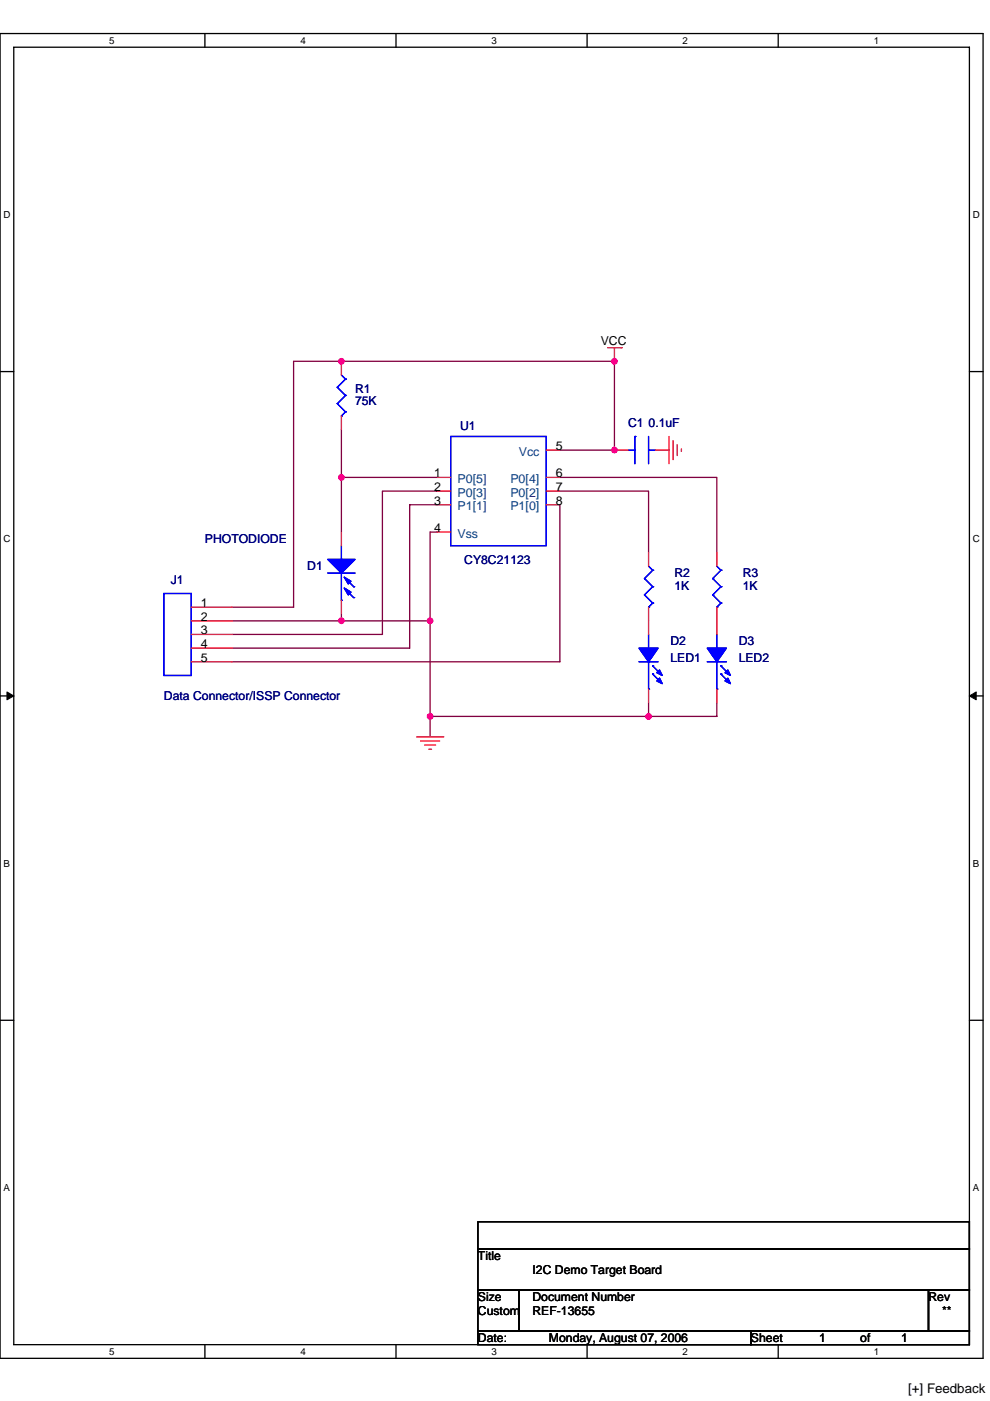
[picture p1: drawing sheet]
<svg xmlns="http://www.w3.org/2000/svg" width="210mm" height="297mm" viewBox="0 0 210 297" stroke-linecap="round" stroke-linejoin="round" font-family="sans-serif">
<path d="M0 7.1h208.5v280.9h-208.5zM2.9 10h202.7v275.1h-202.7z" fill="none" stroke="#000" stroke-width=".28"/>
<g fill="#fff">
<path d="M23.2 7.4h1.1v2.3h-1.1z"/>
<path d="M23.2 285.4h1.1v2.3h-1.1z"/>
</g>
<path d="M43.5 7.1v2.9M43.5 285.1v2.9" fill="none" stroke="#000" stroke-width=".28"/>
<g fill="#fff">
<path d="M63.7 7.4h1.2v2.3h-1.2z"/>
<path d="M63.7 285.4h1.2v2.3h-1.2z"/>
</g>
<path d="M84 7.1v2.9M84 285.1v2.9" fill="none" stroke="#000" stroke-width=".28"/>
<g fill="#fff">
<path d="M104.2 7.4h1.2v2.3h-1.2z"/>
<path d="M104.2 285.4h1.2v2.3h-1.2z"/>
</g>
<path d="M124.5 7.1v2.9M124.5 285.1v2.9" fill="none" stroke="#000" stroke-width=".28"/>
<g fill="#fff">
<path d="M144.8 7.4h1.1v2.3h-1.1z"/>
<path d="M144.8 285.4h1.1v2.3h-1.1z"/>
</g>
<path d="M165.1 7.1v2.9M165.1 285.1v2.9" fill="none" stroke="#000" stroke-width=".28"/>
<g fill="#fff">
<path d="M185.3 7.4h1.2v2.3h-1.2z"/>
<path d="M185.3 285.4h1.2v2.3h-1.2z"/>
<path d="M.8 44.4h1.5v2.3h-1.5z"/>
<path d="M206.4 44.4h1.5v2.3h-1.5z"/>
<path d="M.8 113.2h1.5v2.3h-1.5z"/>
<path d="M206.4 113.2h1.5v2.3h-1.5z"/>
</g>
<path d="M0 78.8h2.9M205.6 78.8h2.9" fill="none" stroke="#000" stroke-width=".28"/>
<g fill="#fff">
<path d="M.8 181.9h1.3v2.3h-1.3z"/>
<path d="M206.4 181.9h1.3v2.3h-1.3z"/>
</g>
<path d="M0 147.6h2.9M205.6 147.6h2.9" fill="none" stroke="#000" stroke-width=".28"/>
<path d="M1.5 146.7l1.4 .9-1.4 .8zM205.6 147.6l1.5-.9v1.7z" fill="#000" stroke="#000" stroke-width=".21"/>
<g fill="#fff">
<path d="M.7 250.7h1.5v2.3h-1.5z"/>
<path d="M206.3 250.7h1.5v2.3h-1.5z"/>
</g>
<path d="M0 216.3h2.9M205.6 216.3h2.9M101.4 259h104.2v5.8h-104.2zM101.4 273.5h8.7v8.7h-8.7zM101.4 264.8h104.2v8.7h-104.2zM110.1 273.5h86.8v8.7h-86.8zM196.9 273.5h8.7v8.7h-8.7zM101.4 282.2h57.9v2.9h-57.9zM159.3 282.2h46.3v2.9h-46.3z" fill="none" stroke="#000" stroke-width=".28"/>
<g fill="none" stroke="#800040" stroke-width=".28">
<path d="M72.4 76.6h-10.1v52.1h-13M72.4 76.6h.1M72.4 76.6h57.9M130.3 76.6h.1M130.3 76.6v18.8h-11.6M72.4 91.1v10.1M72.4 101.2v11.6M72.4 101.2h.1M72.4 101.2h20.3M92.7 112.8h-1.5v18.8M92.7 107h-5.8v30.4h-37.6M92.7 104.1h-11.6v30.4h-31.8"/>
<path d="M92.7 104.1h.1M118.7 107v33.3h-69.4M118.7 104.1h18.9v13.1M118.7 101.2h33.3v16M49.3 131.6h23.1M72.4 131.6h.1M72.4 130.2v1.4M72.4 131.6h18.8M91.2 131.6h.1M91.2 131.6v24.6M91.2 151.9h.1M91.2 151.9h46.4"/>
<path d="M137.6 149v2.9M152 149v2.9h-14.4"/>
</g>
<g fill="#f0f" stroke="#f0f" stroke-width=".28">
<circle cx="130.3" cy="76.6" r=".57"/>
<circle cx="72.4" cy="76.6" r=".57"/>
<circle cx="130.3" cy="95.4" r=".57"/>
<circle cx="91.2" cy="131.6" r=".57"/>
<circle cx="72.4" cy="131.6" r=".57"/>
<circle cx="91.2" cy="151.9" r=".57"/>
<circle cx="72.4" cy="101.2" r=".57"/>
<circle cx="137.6" cy="151.9" r=".57"/>
</g>
<g fill="none" stroke="#f00" stroke-width=".28">
<path d="M72.4 76.6v2.9M128.9 73.7h2.9M130.3 73.7v2.9M131.8 73.7h.1M72.4 88.2v2.9M115.8 95.4h2.9M130.3 95.4h2.9M139 95.4h2.9M141.9 92.5v5.8M142.8 93.4v4.1M143.6 94.3v2.3M144.5 95.1v.6"/>
<path d="M72.4 112.8v2.9M92.7 101.2h2.9M92.7 104.1h2.9M92.7 107h2.9M92.7 112.8h2.9M115.8 101.2h2.9M115.8 104.1h2.9M115.8 107h2.9M137.6 117.2v2.8M152 117.2v2.8M40.6 128.7h8.7M40.6 131.6h8.7"/>
<path d="M40.6 134.5h8.7M40.6 137.4h8.7M72.4 127.3v2.9M137.6 128.7v5.8M152 128.7v5.8M40.6 140.3h8.7M88.3 156.2h5.8M89.2 157.1h4.1M90.1 158h2.3M91 158.9h.5M137.6 146.1v2.9M152 146.1v2.9"/>
</g>
<g fill="none" stroke="#00f" stroke-width=".28">
<path d="M72.4 79.5l.9 .9M71.5 82.1h.1M71.5 85.6h.1M71.5 82.1l1.8 1.7M71.5 85.6l1.8 1.7M72.4 88.2h.1M73.3 80.4h.1M73.3 83.8h.1M73.3 87.3h.1M73.3 80.4l-1.8 1.7M73.3 83.8l-1.8 1.8M73.3 87.3l-.9 .9"/>
<path d="M95.6 92.5h20.2v23.2h-20.2zM133.2 95.4h1.5M134.7 92.5h.1M134.7 92.5v5.8M137.6 95.4h1.4M137.6 92.5v5.8M72.4 115.7v2.9M34.8 125.8h5.8v17.4h-5.8zM69.5 121.5h5.8M72.4 127.3h.1M72.4 121.5v5.8M73.3 122.7l1.7 1.7"/>
<path d="M73.3 125l1.7 1.7M75 124.4h.1M75 126.7h.1M136.7 122.7h.1M136.7 126.1h.1M136.7 122.7l1.7 1.7M136.7 126.1l1.7 1.8M137.6 128.7h.1M137.6 134.5v2.9M137.6 120l.8 .9M138.4 120.9h.1M138.4 124.4h.1"/>
<path d="M138.4 127.9h.1M138.4 120.9l-1.7 1.8M138.4 124.4l-1.7 1.7M138.4 127.9l-.8 .8M151.2 122.7h.1M151.2 126.1h.1M151.2 122.7l1.7 1.7M151.2 126.1l1.7 1.8M152 128.7h.1M152 134.5v2.9M152 120l.9 .9M152.9 120.9h.1"/>
<path d="M152.9 124.4h.1M152.9 127.9h.1M152.9 120.9l-1.7 1.8M152.9 124.4l-1.7 1.7M152.9 127.9l-.9 .8M135.5 140.3h4.1M137.6 146.1h.1M137.6 140.3v5.8M138.4 141.2h.1M138.4 142.9h.1M138.4 141.2l1.8 1.7M138.4 142.9l1.8 1.8"/>
<path d="M150 140.3h4.1M152 146.1h.1M152 140.3v5.8M152.9 141.2h.1M152.9 142.9h.1M152.9 141.2l1.7 1.7M152.9 142.9l1.7 1.8"/>
</g>
<g fill="#00f" stroke="#00f" stroke-width=".28">
<path d="M135.5 137.4h4.1l-2 2.9z" fill-rule="evenodd"/>
<path d="M139.9 143.8l.6 1.1-1.2-.5z" fill-rule="evenodd"/>
<path d="M139.3 142.6l.6-.6 .6 1.2z" fill-rule="evenodd"/>
<path d="M135.5 137.4h4.1l-2 2.9z" fill-rule="evenodd"/>
<path d="M139.9 143.8l.6 1.1-1.2-.5z" fill-rule="evenodd"/>
<path d="M139.3 142.6l.6-.6 .6 1.2z" fill-rule="evenodd"/>
<path d="M150 137.4h4.1l-2.1 2.9z" fill-rule="evenodd"/>
<path d="M154.4 143.8l.5 1.1-1.1-.5z" fill-rule="evenodd"/>
<path d="M153.8 142.6l.6-.6 .5 1.2z" fill-rule="evenodd"/>
<path d="M150 137.4h4.1l-2.1 2.9z" fill-rule="evenodd"/>
<path d="M154.4 143.8l.5 1.1-1.1-.5z" fill-rule="evenodd"/>
<path d="M153.8 142.6l.6-.6 .5 1.2z" fill-rule="evenodd"/>
<path d="M69.5 118.6h5.8l-2.9 2.9z" fill-rule="evenodd"/>
<path d="M73 124.7l1.4 .8-.5 .6z" fill-rule="evenodd"/>
<path d="M73 122.4l1.4 .8-.5 .6z" fill-rule="evenodd"/>
<path d="M69.5 118.6h5.8l-2.9 2.9z" fill-rule="evenodd"/>
<path d="M73 124.7l1.4 .8-.5 .6z" fill-rule="evenodd"/>
<path d="M73 122.4l1.4 .8-.5 .6z" fill-rule="evenodd"/>
</g>
<text font-size="2.8" fill="#010101" x="192.6" y="295.3">[+] Feedback</text>
<g font-size="2.6">
<text x="127.4" y="73.2">VCC</text>
<text x="117.9" y="95.4">5</text>
<text x="92.1" y="101.2">1</text>
<text x="117.9" y="101.2">6</text>
<text x="92.1" y="104.1">2</text>
<text x="92.1" y="107">3</text>
<text x="117.9" y="107">8</text>
<text x="117.9" y="104.1">7</text>
<text x="92.1" y="112.8">4</text>
<text x="42.6" y="128.7">1</text>
<text x="42.6" y="131.6">2</text>
<text x="42.6" y="134.5">3</text>
<text x="42.6" y="137.4">4</text>
<text x="42.6" y="140.3">5</text>
<text x="101.4" y="267.1">Title</text>
<text x="101.4" y="275.8">Size</text>
<text x="112.9" y="275.8">Document Number</text>
<text x="112.9" y="270">I2C Demo Target Board</text>
<text x="196.9" y="275.8">Rev</text>
<text x="101.4" y="278.7">Custom</text>
<text x="112.9" y="278.7">REF-13655</text>
<text x="199.8" y="278.7">**</text>
<text x="101.4" y="284.5">Date:</text>
<text x="116.4" y="284.5">Monday, August 07, 2006</text>
<text x="159.3" y="284.5">Sheet</text>
<text x="173.8" y="284.5">1</text>
<text x="182.5" y="284.5">of</text>
<text x="191.1" y="284.5">1</text>
</g>
<g font-size="2.6" fill="#000080">
<text x="75.3" y="83.3">R1</text>
<text x="75.3" y="85.9">75K</text>
<text x="97.6" y="91.1">U1</text>
<text x="133.2" y="90.5">C1 0.1uF</text>
<text x="43.5" y="115.1">PHOTODIODE</text>
<text x="98.5" y="119.5">CY8C21123</text>
<text x="36.2" y="123.8">J1</text>
<text x="65.2" y="120.9">D1</text>
<text x="143.1" y="122.4">R2</text>
<text x="143.1" y="125">1K</text>
<text x="157.5" y="122.4">R3</text>
<text x="157.5" y="125">1K</text>
<text x="142.2" y="136.8">D2</text>
<text x="156.7" y="136.8">D3</text>
<text x="142.2" y="140.3">LED1</text>
<text x="156.7" y="140.3">LED2</text>
<text x="34.8" y="148.4">Data Connector/ISSP Connector</text>
</g>
<g font-size="2.6" fill="#004080">
<text x="110" y="96.6">Vcc</text>
<text x="97" y="102.4">P0[5]</text>
<text x="97" y="105.3">P0[3]</text>
<text x="108.2" y="105.3">P0[2]</text>
<text x="108.2" y="102.4">P0[4]</text>
<text x="97" y="108.2">P1[1]</text>
<text x="97" y="114">Vss</text>
<text x="108.2" y="108.2">P1[0]</text>
</g>
<g font-size="2.1">
<text x="23.2" y="9.3">5</text>
<text x="63.7" y="9.3">4</text>
<text x="104.2" y="9.3">3</text>
<text x="144.8" y="9.3">2</text>
<text x="185.3" y="9.3">1</text>
<text x=".8" y="46.2">D</text>
<text x="206.4" y="46.2">D</text>
<text x=".8" y="115">C</text>
<text x="206.4" y="115">C</text>
<text x=".8" y="183.8">B</text>
<text x="206.4" y="183.8">B</text>
<text x=".8" y="252.5">A</text>
<text x="206.4" y="252.5">A</text>
<text x="23.2" y="287.3">5</text>
<text x="63.7" y="287.3">4</text>
<text x="104.2" y="287.3">3</text>
<text x="144.8" y="287.3">2</text>
<text x="185.3" y="287.3">1</text>
</g>
</svg>
